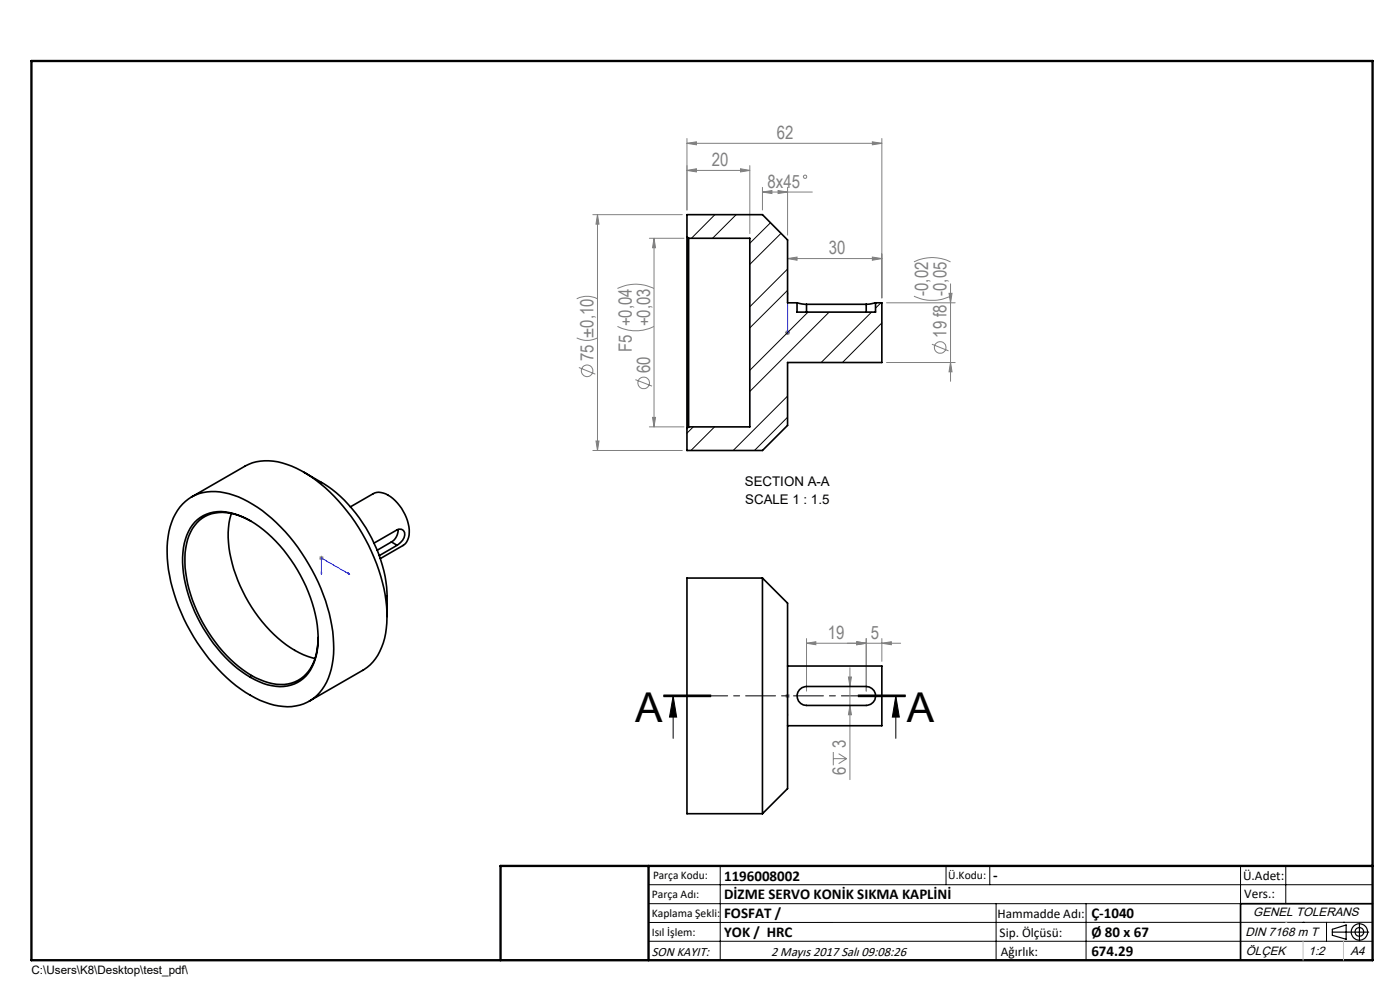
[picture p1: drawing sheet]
<svg xmlns="http://www.w3.org/2000/svg" width="297mm" height="210mm" viewBox="0 0 297 210" stroke-linecap="round" stroke-linejoin="round" font-family="sans-serif">
<g fill="none" stroke="#808080" stroke-width=".21">
<path d="M145.7 30.4l2-.3v.6zM145.7 29.4v15.1M145.7 30.4h41.4M145.7 36.2l2-.4v.7zM145.7 36.2h13.4M157.1 35.8l2 .4-2 .3zM159.1 35.1v14.5M161.7 39.7v4.8M167.1 39.7v10.2M185.1 30.1l2 .3-2 .3zM187.1 29.4v33.8M125.8 45.5h18.9"/>
<path d="M126.8 45.5v50.1M126.8 45.5l.3 2h-.7zM137.8 50.5h7.3M138.7 50.5l.4 2.1h-.7zM138.7 50.5v40M161.7 40.7l2.1-.3v.7zM161.7 40.7h10.6M165.1 40.4l2 .3-2 .4zM167.1 54.8l2-.3v.7zM167.1 54.8h20M185.1 54.5l2 .3-2 .4zM193.9 55.6a8.6 8.6 0 0 1 7.7 0"/>
<path d="M122.3 71.7a4.9 4.9 0 0 0 4.5 0M122.3 63.4a4.9 4.9 0 0 1 4.5 0M122.8 78l3.5 1.4M131 69.2a8.6 8.6 0 0 0 7.7 0M131 61.2a8.6 8.6 0 0 1 7.7 0M166.6 70.5h1M166.7 70.2l.7 .7M167.1 70.1v.9M167.4 70.2l-.7 .7M188.1 64.2h14.5M188.1 76.9h14.5M193.9 62.8a9 9 0 0 0 7.7 0"/>
<path d="M197.7 73l3.5 1.4M201.3 62.2h.7l-.4 2zM201.6 60.2v20.7M201.6 76.9l.4 2h-.7zM125.8 95.6h18.9M126.4 93.5h.7l-.3 2.1zM134.8 80.5l3.5 1.4M137.8 90.5h7.3M138.4 88.5h.7l-.4 2zM67.7 118.4h1M67.8 118l.7 .7M68.2 117.9v1"/>
<path d="M68.5 118l-.7 .7M171.1 136.4l2-.3v.7zM171.1 135.5v11.1M171.1 136.4h20M181.8 136.1l2 .3-2 .4zM183.8 135.5v11.1M187.1 136.4l2-.3v.7zM187.1 135.5v4.8M166.6 147.6h1M166.7 147.3l.7 .7M167.1 147.1v1M167.4 147.3l-.7 .7"/>
<path d="M176.8 159.5v2.8M177.9 159.9l1.7 1M180 143.6h.6l-.3 2zM180.3 149.6l.3 2h-.6zM180.3 141.6v23.8M176.8 160.9h2.8M179.6 160.9l-1.7 1.1"/>
<circle cx="170.8" cy="37.5" r=".34"/>
<circle cx="124.6" cy="78.7" r="1.23"/>
<circle cx="199.5" cy="73.7" r="1.23"/>
<circle cx="136.5" cy="81.2" r="1.22"/>
</g>
<g fill="none" stroke="#000" stroke-width=".21">
<path d="M140.8 147.8h10zM140.8 147.6h10M140.8 147.4h10M142.8 147.6l.7 4.5h-1.5zM142.8 147.6v9M182.1 147.6h10M182.1 147.4h10M182.1 147.8h10M190 147.6l.8 4.5h-1.5zM190 147.6v9M137.6 187.7h153.6M137.6 191.7h153.6"/>
<path d="M137.6 199.7h153.6M152.8 183.7v20M200.7 183.7v4M210 183.7v4M211.3 191.7v12M230.4 191.7v12M263.2 183.7v20M272.8 183.7v8M276.4 195.6h.1M281.4 195.6v4.1M285 195.6h.1M291.2 195.6l-153.6 .1"/>
</g>
<g fill="none" stroke="#000" stroke-width=".25">
<path d="M282.6 197.7h7.8M282.6 197.1l3-.9v3l-3-.8zM288.4 195.8v3.8M106.2 203.7h185"/>
<circle cx="288.4" cy="197.7" r="1.74"/>
<circle cx="288.4" cy="197.7" r=".93"/>
</g>
<path d="M167.1 70.4v.3zM167.1 62.1v.4v-.4M167.1 70.5h.1M167.1 62.1v8.4M68.1 121.5h.2l-.1 .3zM68.2 121.8v-3.4l6 3.4M73.9 121.6l.3 .2-.3-.1zM167.1 151.9v-.5v.5M167.1 147.5v.2zM167.1 147.6h.1M167.1 147.6v4.3" fill="none" stroke="#00f" stroke-width=".21"/>
<path d="M192.1 147.6h-51.3" fill="none" stroke="#000" stroke-width=".21" stroke-dasharray="6.3 1.3 1.3 1.3" stroke-dashoffset="2.9"/>
<path d="M291.2 191.7h-28v12" fill="none" stroke="#000" stroke-width=".35"/>
<path d="M6.7 12.9h284.5v190.8h-284.5zM137.6 183.7v20M291.2 183.7h-185v20" fill="none" stroke="#000" stroke-width=".5"/>
<path d="M276.4 199.7v4M285 199.7v4" fill="none" stroke="#c0c0c0" stroke-width=".21"/>
<path d="M272.8 195.6h.1" fill="none" stroke="#c0c0c0" stroke-width=".25"/>
<path d="M190 147.6l.8 4.5h-1.5zM142.8 147.6l.7 4.5h-1.5z" fill="#000"/>
<g fill="#00f">
<path d="M167.1 151.4v.5zM167.1 147.5v.2z"/>
<path d="M68.1 121.5h.2l-.1 .3zM73.9 121.6l.3 .2-.3-.1z"/>
<path d="M167.1 70.4v.3zM167.1 62.1v.4zM167.1 70.4v.3zM167.1 62.1v.4z"/>
</g>
<g fill="#808080">
<path d="M181.8 136.1l2 .3-2 .4zM171.1 136.4l2-.3v.7z"/>
<path d="M185.1 54.5l2 .3-2 .4zM167.1 54.8l2-.3v.7zM185.1 30.1l2 .3-2 .3zM145.7 30.4l2-.3v.6zM165.1 40.4l2 .3-2 .4zM161.7 40.7l2.1-.3v.7z"/>
<path d="M180 143.6h.6l-.3 2zM180.3 149.6l.3 2h-.6z"/>
<path d="M138.7 50.5l.4 2.1h-.7zM138.4 88.5h.7l-.4 2z"/>
<path d="M126.8 45.5l.3 2h-.7zM126.4 93.5h.7l-.3 2.1zM201.3 62.2h.7l-.4 2zM201.6 76.9l.4 2h-.7z"/>
<path d="M181.8 136.1l2 .3-2 .4zM187.1 136.4l2-.3v.7z"/>
<path d="M145.7 36.2l2-.4v.7zM157.1 35.8l2 .4-2 .3z"/>
</g>
<g fill="none" stroke="#000" stroke-width=".35">
<path d="M145.7 50.2v40.7M145.7 50.2v-4.7h16l5.4 5.4v13.3h2M145.7 50.2l.4 .3M146.1 50.5v40M146.1 50.5h13v40h-13M169.1 64.2l2 .3M169.1 64.2v2h16.6v-2M171.1 64.5h12.7M171.1 64.5v1.7M183.8 64.5v1.7M185.7 64.2l-1.9 .3M185.7 64.2h1.4v12.7h-20v13.3l-5.4 5.4h-16v-4.7"/>
<path d="M146.1 90.5l-.4 .4M38.7 106.9a9.6 9.6 0 0 1 9.9-2.2 26.9 26.9 0 0 1 12.9 9.2 39.2 39.2 0 0 1 9.3 22.5 14.3 14.3 0 0 1-3.6 11.2 9.9 9.9 0 0 1-10.1 1.7 28.7 28.7 0 0 1-13.6-10.7 38.2 38.2 0 0 1-8-21.4 14.4 14.4 0 0 1 3.2-10.3zM40.6 105.4l11.3-6.5a11.1 11.1 0 0 1 10 0 32.4 32.4 0 0 1 14.2 13 35.9 35.9 0 0 1 6 20.3 12 12 0 0 1-4.9 9.9l-11.6 6.6M41.3 110.8a8.1 8.1 0 0 1 9.1-1.6 26.2 26.2 0 0 1 12.7 11.7 27.7 27.7 0 0 1 4.2 17 8.6 8.6 0 0 1-4.9 7.2 10.1 10.1 0 0 1-8.4-.9 30.1 30.1 0 0 1-13.2-15.6 22.5 22.5 0 0 1-1.5-14.2l1.1-2.4zM49.1 108.9a21.6 21.6 0 0 0 1.3 14.2 30.1 30.1 0 0 0 13.1 15.4l1.8 .7 1.5 .5M53.2 110.6a10.1 10.1 0 0 0-9.7-1.1 8.6 8.6 0 0 0-4.1 6.8 26.3 26.3 0 0 0 4.1 16.7 26.6 26.6 0 0 0 11.7 11.2 8.4 8.4 0 0 0 9.2-.7 10.5 10.5 0 0 0 3.1-8.3M64.4 100.1l3.8 2.2a30.8 30.8 0 0 1 13.5 20l.2 1.1a41 41 0 0 1 .2 7.4M74.3 107.5l4.9-2.8a4.2 4.2 0 0 1 4.7 1.5 9.2 9.2 0 0 1 2.8 7.8l-.4 .9-.6 .7-5 2.9M79.3 115.2l4.9-2.8a1.13 1.13 0 0 1 1.5 .2 1.13 1.13 0 0 1 0 1.4l-.3 .6-1.2 1.1M83 115l-3 1.7M83 115l1.2 .7M84.2 115.7l-3.7 2.2"/>
<path d="M84.5 112.3a2.97 2.97 0 0 1-1.5 2.7M161.7 122.6v50M161.7 122.6l5.4 5.3v39.4l-5.4 5.3M161.7 122.6h-16v50h16M167.1 141.3h20v12.6h-20M169.6 146.3l.5-.4 1-.3h12.7a2.01 2.01 0 0 1 1.9 2 2.01 2.01 0 0 1-1.9 2h-12.7a2 2 0 0 1-1.8-1.1 2 2 0 0 1 .3-2.2z"/>
</g>
<g fill="none" stroke="#000" stroke-width=".21">
<path d="M151.7 45.5l-5 5M156.2 45.5l-5 5M163.4 47.3l-4.3 4.3M165.7 49.5l-6.6 6.6M167.1 57.1l-8 8M167.1 61.6l-8 8M171.4 66.2l-12.3 12.4M175.9 66.2l-16.8 16.8M184.9 66.2l-10.7 10.7M186.9 64.2l-1.2 1.2M187.1 68.5l-8.4 8.4M147.1 90.5l-1.4 1.4"/>
<path d="M151.6 90.5l-5 5.1M167.1 84l-11.6 11.6M167.1 88.5l-7 7.1"/>
</g>
<g font-size="8.7">
<text x="134.7" y="153.2">A</text>
<text x="192.4" y="153.2">A</text>
</g>
<g font-size="3.9" fill="#808080">
<text x="164.8" y="29.5">62</text>
<text x="151" y="35.2">20</text>
<text x="162.8" y="39.9">8x45</text>
<text x="175.8" y="54">30</text>
<text x="196.9" y="62.8" transform="rotate(-90 196.9 62.8)">-0,02</text>
<text x="200.8" y="62.8" transform="rotate(-90 200.8 62.8)">-0,05</text>
<text x="137.9" y="69.2" transform="rotate(-90 137.9 69.2)">+0,03</text>
<text x="200.8" y="71.7" transform="rotate(-90 200.8 71.7)">19 f8</text>
<text x="125.9" y="76.6" transform="rotate(-90 125.9 76.6)">75 ±0,10</text>
<text x="134" y="74.7" transform="rotate(-90 134 74.7)">F5 +0,04</text>
<text x="137.9" y="79.2" transform="rotate(-90 137.9 79.2)">60</text>
<text x="175.6" y="135.6">19</text>
<text x="184.8" y="135.6">5</text>
<text x="179.4" y="158.8" transform="rotate(-90 179.4 158.8)">3</text>
<text x="179.4" y="164.5" transform="rotate(-90 179.4 164.5)">6</text>
</g>
<g font-size="3.2">
<text x="153.6" y="186.8">1196008002</text>
<text x="153.6" y="190.8">DİZME SERVO KONİK SIKMA KAPLİNİ</text>
<text x="210.7" y="186.6">-</text>
<text x="153.6" y="194.8">FOSFAT /</text>
<text x="231.5" y="194.8">Ç-1040</text>
<text x="153.6" y="198.8">YOK / HRC</text>
<text x="231.5" y="198.7">Ø 80 x 67</text>
<text x="231.5" y="202.8">674.29</text>
</g>
<g font-size="2.8">
<text x="158" y="103.2">SECTION A-A</text>
<text x="158.1" y="107">SCALE 1 : 1.5</text>
<text x="263.7" y="186.7">Ü.Adet:</text>
<text x="263.9" y="190.5">Vers.:</text>
<text x="211.6" y="194.8">Hammadde Adı:</text>
<text x="138.3" y="202.8">SON KAYIT:</text>
<text x="163.6" y="202.8">2 Mayıs 2017 Salı 09:08:26</text>
<text x="212.1" y="198.7">Sip. Ölçüsü:</text>
<text x="212.3" y="202.7">Ağırlık:</text>
</g>
<g font-size="2.6">
<text x="265.9" y="194.4">GENEL TOLERANS</text>
<text x="264.2" y="198.5">DIN 7168 m T</text>
<text x="264.3" y="202.6">ÖLÇEK</text>
<text x="277.6" y="202.6">1:2</text>
<text x="286.5" y="202.6">A4</text>
</g>
<g font-size="2.5">
<text x="138.3" y="190.5">Parça Adı:</text>
<text x="138.5" y="186.5">Parça Kodu:</text>
<text x="201.2" y="186.5">Ü.Kodu:</text>
<text x="138.3" y="194.5">Kaplama Şekli:</text>
<text x="138.3" y="198.6">Isıl İşlem:</text>
<text x="6.7" y="206.7">C:\Users\K8\Desktop\test_pdf\</text>
</g>
</svg>
